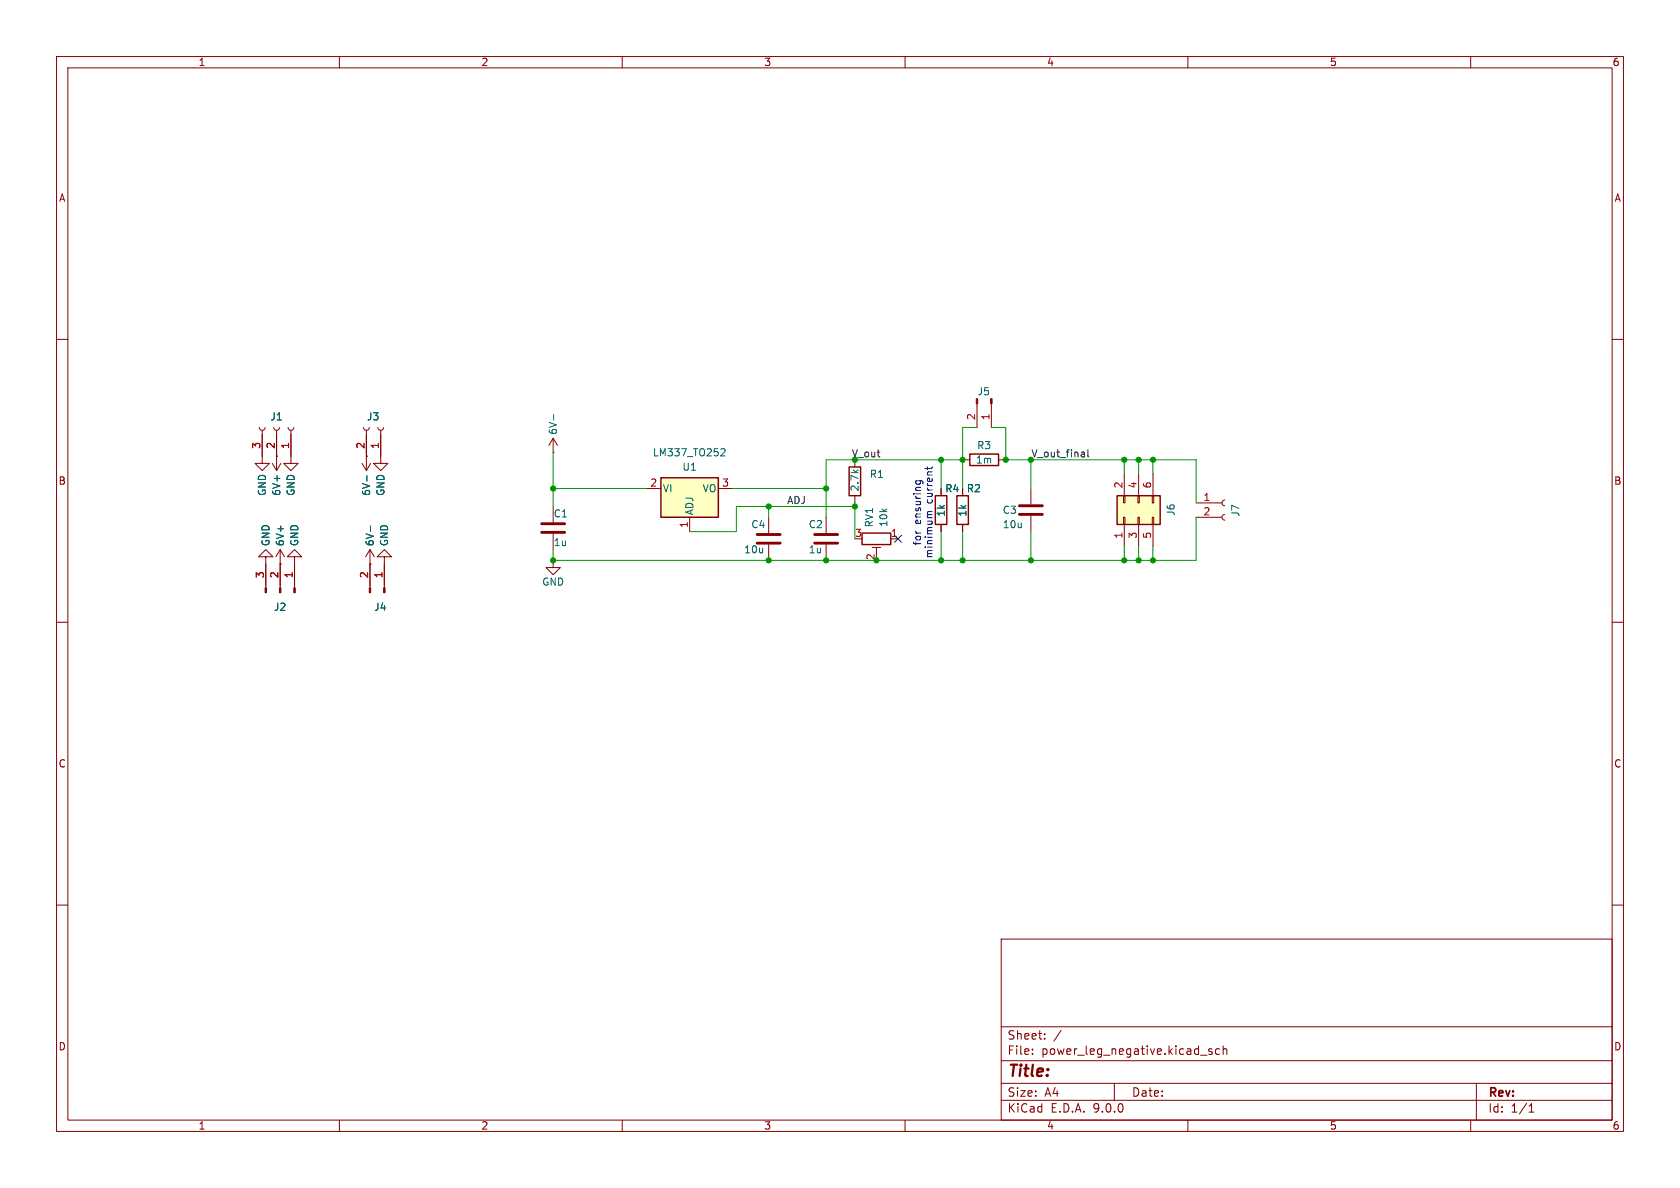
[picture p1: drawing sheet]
(kicad_sch
 (version 20231120)
 (generator "eeschema")
 (generator_version "8.0")
 (paper "A4")
 (lib_symbols
  (symbol "Connector:Conn_01x02_Pin"
   (pin_names
    (offset 1.016) hide) (exclude_from_sim no) (in_bom yes) (on_board yes)
   (property "Reference" "J" (at 0 2.54 0) (effects (font (size 1.27 1.27))))
   (property "Value" "Conn_01x02_Pin" (at 0 -5.08 0) (effects (font (size 1.27 1.27))))
   (property "Footprint" "" (at 0 0 0) (effects (font (size 1.27 1.27)) (hide yes)))
   (property "Datasheet" "~" (at 0 0 0) (effects (font (size 1.27 1.27)) (hide yes)))
   (property "Description" "Generic connector, single row, 01x02, script generated" (at 0 0 0) (effects (font (size 1.27 1.27)) (hide yes)))
   (property "ki_locked" "" (at 0 0 0) (effects (font (size 1.27 1.27))))
   (symbol "Conn_01x02_Pin_1_1"
    (polyline (pts (xy 1.27 -2.54) (xy 0.8636 -2.54)) (stroke (width 0.1524) (type default)) (fill (type none)))
    (polyline (pts (xy 1.27 0) (xy 0.8636 0)) (stroke (width 0.1524) (type default)) (fill (type none)))
    (rectangle (start 0.8636 -2.413) (end 0 -2.667) (stroke (width 0.1524) (type default)) (fill (type outline)))
    (rectangle (start 0.8636 0.127) (end 0 -0.127) (stroke (width 0.1524) (type default)) (fill (type outline)))
    (pin passive line (at 5.08 0 180) (length 3.81) (name "Pin_1" (effects (font (size 1.27 1.27)))) (number "1" (effects (font (size 1.27 1.27)))))
    (pin passive line (at 5.08 -2.54 180) (length 3.81) (name "Pin_2" (effects (font (size 1.27 1.27)))) (number "2" (effects (font (size 1.27 1.27)))))))
  (symbol "Connector:Conn_01x02_Socket"
   (pin_names
    (offset 1.016) hide) (exclude_from_sim no) (in_bom yes) (on_board yes)
   (property "Reference" "J" (at 0 2.54 0) (effects (font (size 1.27 1.27))))
   (property "Value" "Conn_01x02_Socket" (at 0 -5.08 0) (effects (font (size 1.27 1.27))))
   (property "Footprint" "" (at 0 0 0) (effects (font (size 1.27 1.27)) (hide yes)))
   (property "Datasheet" "~" (at 0 0 0) (effects (font (size 1.27 1.27)) (hide yes)))
   (property "Description" "Generic connector, single row, 01x02, script generated" (at 0 0 0) (effects (font (size 1.27 1.27)) (hide yes)))
   (property "ki_locked" "" (at 0 0 0) (effects (font (size 1.27 1.27))))
   (symbol "Conn_01x02_Socket_1_1"
    (arc (start 0 -2.032) (mid -0.5058 -2.54) (end 0 -3.048) (stroke (width 0.1524) (type default)) (fill (type none)))
    (polyline (pts (xy -1.27 -2.54) (xy -0.508 -2.54)) (stroke (width 0.1524) (type default)) (fill (type none)))
    (polyline (pts (xy -1.27 0) (xy -0.508 0)) (stroke (width 0.1524) (type default)) (fill (type none)))
    (arc (start 0 0.508) (mid -0.5058 0) (end 0 -0.508) (stroke (width 0.1524) (type default)) (fill (type none)))
    (pin passive line (at -5.08 0 0) (length 3.81) (name "Pin_1" (effects (font (size 1.27 1.27)))) (number "1" (effects (font (size 1.27 1.27)))))
    (pin passive line (at -5.08 -2.54 0) (length 3.81) (name "Pin_2" (effects (font (size 1.27 1.27)))) (number "2" (effects (font (size 1.27 1.27)))))))
  (symbol "Connector:Conn_01x03_Pin"
   (pin_names
    (offset 1.016) hide) (exclude_from_sim no) (in_bom yes) (on_board yes)
   (property "Reference" "J" (at 0 5.08 0) (effects (font (size 1.27 1.27))))
   (property "Value" "Conn_01x03_Pin" (at 0 -5.08 0) (effects (font (size 1.27 1.27))))
   (property "Footprint" "" (at 0 0 0) (effects (font (size 1.27 1.27)) (hide yes)))
   (property "Datasheet" "~" (at 0 0 0) (effects (font (size 1.27 1.27)) (hide yes)))
   (property "Description" "Generic connector, single row, 01x03, script generated" (at 0 0 0) (effects (font (size 1.27 1.27)) (hide yes)))
   (property "ki_locked" "" (at 0 0 0) (effects (font (size 1.27 1.27))))
   (symbol "Conn_01x03_Pin_1_1"
    (polyline (pts (xy 1.27 -2.54) (xy 0.8636 -2.54)) (stroke (width 0.1524) (type default)) (fill (type none)))
    (polyline (pts (xy 1.27 0) (xy 0.8636 0)) (stroke (width 0.1524) (type default)) (fill (type none)))
    (polyline (pts (xy 1.27 2.54) (xy 0.8636 2.54)) (stroke (width 0.1524) (type default)) (fill (type none)))
    (rectangle (start 0.8636 -2.413) (end 0 -2.667) (stroke (width 0.1524) (type default)) (fill (type outline)))
    (rectangle (start 0.8636 0.127) (end 0 -0.127) (stroke (width 0.1524) (type default)) (fill (type outline)))
    (rectangle (start 0.8636 2.667) (end 0 2.413) (stroke (width 0.1524) (type default)) (fill (type outline)))
    (pin passive line (at 5.08 2.54 180) (length 3.81) (name "Pin_1" (effects (font (size 1.27 1.27)))) (number "1" (effects (font (size 1.27 1.27)))))
    (pin passive line (at 5.08 0 180) (length 3.81) (name "Pin_2" (effects (font (size 1.27 1.27)))) (number "2" (effects (font (size 1.27 1.27)))))
    (pin passive line (at 5.08 -2.54 180) (length 3.81) (name "Pin_3" (effects (font (size 1.27 1.27)))) (number "3" (effects (font (size 1.27 1.27)))))))
  (symbol "Connector:Conn_01x03_Socket"
   (pin_names
    (offset 1.016) hide) (exclude_from_sim no) (in_bom yes) (on_board yes)
   (property "Reference" "J" (at 0 5.08 0) (effects (font (size 1.27 1.27))))
   (property "Value" "Conn_01x03_Socket" (at 0 -5.08 0) (effects (font (size 1.27 1.27))))
   (property "Footprint" "" (at 0 0 0) (effects (font (size 1.27 1.27)) (hide yes)))
   (property "Datasheet" "~" (at 0 0 0) (effects (font (size 1.27 1.27)) (hide yes)))
   (property "Description" "Generic connector, single row, 01x03, script generated" (at 0 0 0) (effects (font (size 1.27 1.27)) (hide yes)))
   (property "ki_locked" "" (at 0 0 0) (effects (font (size 1.27 1.27))))
   (symbol "Conn_01x03_Socket_1_1"
    (arc (start 0 -2.032) (mid -0.5058 -2.54) (end 0 -3.048) (stroke (width 0.1524) (type default)) (fill (type none)))
    (polyline (pts (xy -1.27 -2.54) (xy -0.508 -2.54)) (stroke (width 0.1524) (type default)) (fill (type none)))
    (polyline (pts (xy -1.27 0) (xy -0.508 0)) (stroke (width 0.1524) (type default)) (fill (type none)))
    (polyline (pts (xy -1.27 2.54) (xy -0.508 2.54)) (stroke (width 0.1524) (type default)) (fill (type none)))
    (arc (start 0 0.508) (mid -0.5058 0) (end 0 -0.508) (stroke (width 0.1524) (type default)) (fill (type none)))
    (arc (start 0 3.048) (mid -0.5058 2.54) (end 0 2.032) (stroke (width 0.1524) (type default)) (fill (type none)))
    (pin passive line (at -5.08 2.54 0) (length 3.81) (name "Pin_1" (effects (font (size 1.27 1.27)))) (number "1" (effects (font (size 1.27 1.27)))))
    (pin passive line (at -5.08 0 0) (length 3.81) (name "Pin_2" (effects (font (size 1.27 1.27)))) (number "2" (effects (font (size 1.27 1.27)))))
    (pin passive line (at -5.08 -2.54 0) (length 3.81) (name "Pin_3" (effects (font (size 1.27 1.27)))) (number "3" (effects (font (size 1.27 1.27)))))))
  (symbol "Connector_Generic:Conn_02x03_Odd_Even"
   (pin_names
    (offset 1.016) hide) (exclude_from_sim no) (in_bom yes) (on_board yes)
   (property "Reference" "J" (at 1.27 5.08 0) (effects (font (size 1.27 1.27))))
   (property "Value" "Conn_02x03_Odd_Even" (at 1.27 -5.08 0) (effects (font (size 1.27 1.27))))
   (property "Footprint" "" (at 0 0 0) (effects (font (size 1.27 1.27)) (hide yes)))
   (property "Datasheet" "~" (at 0 0 0) (effects (font (size 1.27 1.27)) (hide yes)))
   (property "Description" "Generic connector, double row, 02x03, odd/even pin numbering scheme (row 1 odd numbers, row 2 even numbers), script generated (kicad-library-utils/schlib/autogen/connector/)" (at 0 0 0) (effects (font (size 1.27 1.27)) (hide yes)))
   (symbol "Conn_02x03_Odd_Even_1_1"
    (rectangle (start -1.27 -2.413) (end 0 -2.667) (stroke (width 0.1524) (type default)) (fill (type none)))
    (rectangle (start -1.27 0.127) (end 0 -0.127) (stroke (width 0.1524) (type default)) (fill (type none)))
    (rectangle (start -1.27 2.667) (end 0 2.413) (stroke (width 0.1524) (type default)) (fill (type none)))
    (rectangle (start -1.27 3.81) (end 3.81 -3.81) (stroke (width 0.254) (type default)) (fill (type background)))
    (rectangle (start 3.81 -2.413) (end 2.54 -2.667) (stroke (width 0.1524) (type default)) (fill (type none)))
    (rectangle (start 3.81 0.127) (end 2.54 -0.127) (stroke (width 0.1524) (type default)) (fill (type none)))
    (rectangle (start 3.81 2.667) (end 2.54 2.413) (stroke (width 0.1524) (type default)) (fill (type none)))
    (pin passive line (at -5.08 2.54 0) (length 3.81) (name "Pin_1" (effects (font (size 1.27 1.27)))) (number "1" (effects (font (size 1.27 1.27)))))
    (pin passive line (at 7.62 2.54 180) (length 3.81) (name "Pin_2" (effects (font (size 1.27 1.27)))) (number "2" (effects (font (size 1.27 1.27)))))
    (pin passive line (at -5.08 0 0) (length 3.81) (name "Pin_3" (effects (font (size 1.27 1.27)))) (number "3" (effects (font (size 1.27 1.27)))))
    (pin passive line (at 7.62 0 180) (length 3.81) (name "Pin_4" (effects (font (size 1.27 1.27)))) (number "4" (effects (font (size 1.27 1.27)))))
    (pin passive line (at -5.08 -2.54 0) (length 3.81) (name "Pin_5" (effects (font (size 1.27 1.27)))) (number "5" (effects (font (size 1.27 1.27)))))
    (pin passive line (at 7.62 -2.54 180) (length 3.81) (name "Pin_6" (effects (font (size 1.27 1.27)))) (number "6" (effects (font (size 1.27 1.27)))))))
  (symbol "Device:C"
   (pin_numbers hide)
   (pin_names
    (offset 0.254)) (exclude_from_sim no) (in_bom yes) (on_board yes)
   (property "Reference" "C" (at 0.635 2.54 0) (effects (font (size 1.27 1.27)) (justify left)))
   (property "Value" "C" (at 0.635 -2.54 0) (effects (font (size 1.27 1.27)) (justify left)))
   (property "Footprint" "" (at 0.9652 -3.81 0) (effects (font (size 1.27 1.27)) (hide yes)))
   (property "Datasheet" "~" (at 0 0 0) (effects (font (size 1.27 1.27)) (hide yes)))
   (property "Description" "Unpolarized capacitor" (at 0 0 0) (effects (font (size 1.27 1.27)) (hide yes)))
   (symbol "C_0_1"
    (polyline (pts (xy -2.032 -0.762) (xy 2.032 -0.762)) (stroke (width 0.508) (type default)) (fill (type none)))
    (polyline (pts (xy -2.032 0.762) (xy 2.032 0.762)) (stroke (width 0.508) (type default)) (fill (type none))))
   (symbol "C_1_1"
    (pin passive line (at 0 3.81 270) (length 2.794) (name "~" (effects (font (size 1.27 1.27)))) (number "1" (effects (font (size 1.27 1.27)))))
    (pin passive line (at 0 -3.81 90) (length 2.794) (name "~" (effects (font (size 1.27 1.27)))) (number "2" (effects (font (size 1.27 1.27)))))))
  (symbol "Device:R"
   (pin_numbers hide)
   (pin_names
    (offset 0)) (exclude_from_sim no) (in_bom yes) (on_board yes)
   (property "Reference" "R" (at 2.032 0 90) (effects (font (size 1.27 1.27))))
   (property "Value" "R" (at 0 0 90) (effects (font (size 1.27 1.27))))
   (property "Footprint" "" (at -1.778 0 90) (effects (font (size 1.27 1.27)) (hide yes)))
   (property "Datasheet" "~" (at 0 0 0) (effects (font (size 1.27 1.27)) (hide yes)))
   (property "Description" "Resistor" (at 0 0 0) (effects (font (size 1.27 1.27)) (hide yes)))
   (symbol "R_0_1"
    (rectangle (start -1.016 -2.54) (end 1.016 2.54) (stroke (width 0.254) (type default)) (fill (type none))))
   (symbol "R_1_1"
    (pin passive line (at 0 3.81 270) (length 1.27) (name "~" (effects (font (size 1.27 1.27)))) (number "1" (effects (font (size 1.27 1.27)))))
    (pin passive line (at 0 -3.81 90) (length 1.27) (name "~" (effects (font (size 1.27 1.27)))) (number "2" (effects (font (size 1.27 1.27)))))))
  (symbol "Device:R_Potentiometer_Trim"
   (pin_names
    (offset 1.016) hide) (exclude_from_sim no) (in_bom yes) (on_board yes)
   (property "Reference" "RV" (at -4.445 0 90) (effects (font (size 1.27 1.27))))
   (property "Value" "R_Potentiometer_Trim" (at -2.54 0 90) (effects (font (size 1.27 1.27))))
   (property "Footprint" "" (at 0 0 0) (effects (font (size 1.27 1.27)) (hide yes)))
   (property "Datasheet" "~" (at 0 0 0) (effects (font (size 1.27 1.27)) (hide yes)))
   (property "Description" "Trim-potentiometer" (at 0 0 0) (effects (font (size 1.27 1.27)) (hide yes)))
   (symbol "R_Potentiometer_Trim_0_1"
    (polyline (pts (xy 1.524 0.762) (xy 1.524 -0.762)) (stroke (width 0) (type default)) (fill (type none)))
    (polyline (pts (xy 2.54 0) (xy 1.524 0)) (stroke (width 0) (type default)) (fill (type none)))
    (rectangle (start 1.016 2.54) (end -1.016 -2.54) (stroke (width 0.254) (type default)) (fill (type none))))
   (symbol "R_Potentiometer_Trim_1_1"
    (pin passive line (at 0 3.81 270) (length 1.27) (name "1" (effects (font (size 1.27 1.27)))) (number "1" (effects (font (size 1.27 1.27)))))
    (pin passive line (at 3.81 0 180) (length 1.27) (name "2" (effects (font (size 1.27 1.27)))) (number "2" (effects (font (size 1.27 1.27)))))
    (pin passive line (at 0 -3.81 90) (length 1.27) (name "3" (effects (font (size 1.27 1.27)))) (number "3" (effects (font (size 1.27 1.27)))))))
  (symbol "Regulator_Linear:LM337_TO252"
   (pin_names
    (offset 0.254)) (exclude_from_sim no) (in_bom yes) (on_board yes)
   (property "Reference" "U" (at -3.81 -3.175 0) (effects (font (size 1.27 1.27))))
   (property "Value" "LM337_TO252" (at 0 -3.175 0) (effects (font (size 1.27 1.27)) (justify left)))
   (property "Footprint" "Package_TO_SOT_SMD:TO-252-2" (at 0 -5.08 0) (effects (font (size 1.27 1.27)
    (italic yes)) (hide yes)))
   (property "Datasheet" "http://www.farnell.com/datasheets/1636957.pdf" (at 0 0 0) (effects (font (size 1.27 1.27)) (hide yes)))
   (property "Description" "Negative 1A 35V Adjustable Linear Regulator, TO-252(DPAK)" (at 0 0 0) (effects (font (size 1.27 1.27)) (hide yes)))
   (symbol "LM337_TO252_0_1"
    (rectangle (start -5.08 5.08) (end 5.08 -1.905) (stroke (width 0.254) (type default)) (fill (type background))))
   (symbol "LM337_TO252_1_1"
    (pin input line (at 0 7.62 270) (length 2.54) (name "ADJ" (effects (font (size 1.27 1.27)))) (number "1" (effects (font (size 1.27 1.27)))))
    (pin power_in line (at -7.62 0 0) (length 2.54) (name "VI" (effects (font (size 1.27 1.27)))) (number "2" (effects (font (size 1.27 1.27)))))
    (pin power_out line (at 7.62 0 180) (length 2.54) (name "VO" (effects (font (size 1.27 1.27)))) (number "3" (effects (font (size 1.27 1.27)))))))
  (symbol "power:GND"
   (power)
   (pin_names
    (offset 0)) (exclude_from_sim no) (in_bom yes) (on_board yes)
   (property "Reference" "#PWR" (at 0 -6.35 0) (effects (font (size 1.27 1.27)) (hide yes)))
   (property "Value" "GND" (at 0 -3.81 0) (effects (font (size 1.27 1.27))))
   (property "Footprint" "" (at 0 0 0) (effects (font (size 1.27 1.27)) (hide yes)))
   (property "Datasheet" "" (at 0 0 0) (effects (font (size 1.27 1.27)) (hide yes)))
   (property "Description" "Power symbol creates a global label with name \"GND\" , ground" (at 0 0 0) (effects (font (size 1.27 1.27)) (hide yes)))
   (symbol "GND_0_1"
    (polyline (pts (xy 0 0) (xy 0 -1.27) (xy 1.27 -1.27) (xy 0 -2.54) (xy -1.27 -1.27) (xy 0 -1.27)) (stroke (width 0) (type default)) (fill (type none))))
   (symbol "GND_1_1"
    (pin power_in line (at 0 0 270) (length 0) hide (name "GND" (effects (font (size 1.27 1.27)))) (number "1" (effects (font (size 1.27 1.27)))))))
  (symbol "power:VCC"
   (power)
   (pin_numbers hide)
   (pin_names
    (offset 0) hide) (exclude_from_sim no) (in_bom yes) (on_board yes)
   (property "Reference" "#PWR" (at 0 -3.81 0) (effects (font (size 1.27 1.27)) (hide yes)))
   (property "Value" "VCC" (at 0 3.556 0) (effects (font (size 1.27 1.27))))
   (property "Footprint" "" (at 0 0 0) (effects (font (size 1.27 1.27)) (hide yes)))
   (property "Datasheet" "" (at 0 0 0) (effects (font (size 1.27 1.27)) (hide yes)))
   (property "Description" "Power symbol creates a global label with name \"VCC\"" (at 0 0 0) (effects (font (size 1.27 1.27)) (hide yes)))
   (symbol "VCC_0_1"
    (polyline (pts (xy -0.762 1.27) (xy 0 2.54)) (stroke (width 0) (type default)) (fill (type none)))
    (polyline (pts (xy 0 0) (xy 0 2.54)) (stroke (width 0) (type default)) (fill (type none)))
    (polyline (pts (xy 0 2.54) (xy 0.762 1.27)) (stroke (width 0) (type default)) (fill (type none))))
   (symbol "VCC_1_1"
    (pin power_in line (at 0 0 90) (length 0) (name "~" (effects (font (size 1.27 1.27)))) (number "1" (effects (font (size 1.27 1.27))))))))
 (junction
  (at 201.295 99.06)
  (diameter 0)
  (color 0 0 0 0))
 (junction
  (at 170.18 99.06)
  (diameter 0)
  (color 0 0 0 0))
 (junction
  (at 182.245 99.06)
  (diameter 0)
  (color 0 0 0 0))
 (junction
  (at 198.755 99.06)
  (diameter 0)
  (color 0 0 0 0))
 (junction
  (at 146.05 86.36)
  (diameter 0)
  (color 0 0 0 0))
 (junction
  (at 203.835 81.28)
  (diameter 0)
  (color 0 0 0 0))
 (junction
  (at 201.295 81.28)
  (diameter 0)
  (color 0 0 0 0))
 (junction
  (at 97.79 99.06)
  (diameter 0)
  (color 0 0 0 0))
 (junction
  (at 97.79 86.36)
  (diameter 0)
  (color 0 0 0 0))
 (junction
  (at 146.05 99.06)
  (diameter 0)
  (color 0 0 0 0))
 (junction
  (at 154.94 99.06)
  (diameter 0)
  (color 0 0 0 0))
 (junction
  (at 198.755 81.28)
  (diameter 0)
  (color 0 0 0 0))
 (junction
  (at 166.37 99.06)
  (diameter 0)
  (color 0 0 0 0))
 (junction
  (at 177.8 81.28)
  (diameter 0)
  (color 0 0 0 0))
 (junction
  (at 170.18 81.28)
  (diameter 0)
  (color 0 0 0 0))
 (junction
  (at 135.89 99.06)
  (diameter 0)
  (color 0 0 0 0))
 (junction
  (at 151.13 89.535)
  (diameter 0)
  (color 0 0 0 0))
 (junction
  (at 135.89 89.535)
  (diameter 0)
  (color 0 0 0 0))
 (junction
  (at 166.37 81.28)
  (diameter 0)
  (color 0 0 0 0))
 (junction
  (at 203.835 99.06)
  (diameter 0)
  (color 0 0 0 0))
 (junction
  (at 182.245 81.28)
  (diameter 0)
  (color 0 0 0 0))
 (junction
  (at 151.13 81.28)
  (diameter 0)
  (color 0 0 0 0))
 (no_connect
  (at 158.75 95.25))
 (wire
  (pts (xy 146.05 81.28) (xy 151.13 81.28))
  (stroke (width 0) (type default)))
 (wire
  (pts (xy 198.755 96.52) (xy 198.755 99.06))
  (stroke (width 0) (type default)))
 (wire
  (pts (xy 151.13 89.535) (xy 151.13 95.25))
  (stroke (width 0) (type default)))
 (wire
  (pts (xy 182.245 81.28) (xy 198.755 81.28))
  (stroke (width 0) (type default)))
 (wire
  (pts (xy 182.245 93.98) (xy 182.245 99.06))
  (stroke (width 0) (type default)))
 (wire
  (pts (xy 166.37 99.06) (xy 170.18 99.06))
  (stroke (width 0) (type default)))
 (wire
  (pts (xy 121.92 93.98) (xy 130.175 93.98))
  (stroke (width 0) (type default)))
 (wire
  (pts (xy 130.175 89.535) (xy 135.89 89.535))
  (stroke (width 0) (type default)))
 (wire
  (pts (xy 211.455 91.44) (xy 211.455 99.06))
  (stroke (width 0) (type default)))
 (wire
  (pts (xy 201.295 99.06) (xy 203.835 99.06))
  (stroke (width 0) (type default)))
 (wire
  (pts (xy 151.13 88.9) (xy 151.13 89.535))
  (stroke (width 0) (type default)))
 (wire
  (pts (xy 177.8 81.28) (xy 182.245 81.28))
  (stroke (width 0) (type default)))
 (wire
  (pts (xy 151.13 81.28) (xy 166.37 81.28))
  (stroke (width 0) (type default)))
 (wire
  (pts (xy 166.37 93.98) (xy 166.37 99.06))
  (stroke (width 0) (type default)))
 (wire
  (pts (xy 203.835 81.28) (xy 203.835 83.82))
  (stroke (width 0) (type default)))
 (wire
  (pts (xy 97.79 86.36) (xy 114.3 86.36))
  (stroke (width 0) (type default)))
 (wire
  (pts (xy 97.79 86.36) (xy 97.79 89.535))
  (stroke (width 0) (type default)))
 (wire
  (pts (xy 170.18 81.28) (xy 170.18 86.36))
  (stroke (width 0) (type default)))
 (wire
  (pts (xy 201.295 96.52) (xy 201.295 99.06))
  (stroke (width 0) (type default)))
 (wire
  (pts (xy 129.54 86.36) (xy 146.05 86.36))
  (stroke (width 0) (type default)))
 (wire
  (pts (xy 177.8 75.565) (xy 177.8 81.28))
  (stroke (width 0) (type default)))
 (wire
  (pts (xy 201.295 81.28) (xy 201.295 83.82))
  (stroke (width 0) (type default)))
 (wire
  (pts (xy 211.455 88.9) (xy 211.455 81.28))
  (stroke (width 0) (type default)))
 (wire
  (pts (xy 198.755 81.28) (xy 198.755 83.82))
  (stroke (width 0) (type default)))
 (wire
  (pts (xy 203.835 99.06) (xy 211.455 99.06))
  (stroke (width 0) (type default)))
 (wire
  (pts (xy 198.755 99.06) (xy 201.295 99.06))
  (stroke (width 0) (type default)))
 (wire
  (pts (xy 172.72 75.565) (xy 170.18 75.565))
  (stroke (width 0) (type default)))
 (wire
  (pts (xy 170.18 75.565) (xy 170.18 81.28))
  (stroke (width 0) (type default)))
 (wire
  (pts (xy 182.245 99.06) (xy 198.755 99.06))
  (stroke (width 0) (type default)))
 (wire
  (pts (xy 198.755 81.28) (xy 201.295 81.28))
  (stroke (width 0) (type default)))
 (wire
  (pts (xy 97.79 99.06) (xy 135.89 99.06))
  (stroke (width 0) (type default)))
 (wire
  (pts (xy 135.89 89.535) (xy 135.89 91.44))
  (stroke (width 0) (type default)))
 (wire
  (pts (xy 97.79 80.01) (xy 97.79 86.36))
  (stroke (width 0) (type default)))
 (wire
  (pts (xy 203.835 81.28) (xy 211.455 81.28))
  (stroke (width 0) (type default)))
 (wire
  (pts (xy 146.05 91.44) (xy 146.05 86.36))
  (stroke (width 0) (type default)))
 (wire
  (pts (xy 130.175 93.98) (xy 130.175 89.535))
  (stroke (width 0) (type default)))
 (wire
  (pts (xy 154.94 99.06) (xy 166.37 99.06))
  (stroke (width 0) (type default)))
 (wire
  (pts (xy 201.295 81.28) (xy 203.835 81.28))
  (stroke (width 0) (type default)))
 (wire
  (pts (xy 170.18 93.98) (xy 170.18 99.06))
  (stroke (width 0) (type default)))
 (wire
  (pts (xy 97.79 97.155) (xy 97.79 99.06))
  (stroke (width 0) (type default)))
 (wire
  (pts (xy 135.89 89.535) (xy 151.13 89.535))
  (stroke (width 0) (type default)))
 (wire
  (pts (xy 182.245 81.28) (xy 182.245 86.36))
  (stroke (width 0) (type default)))
 (wire
  (pts (xy 175.26 75.565) (xy 177.8 75.565))
  (stroke (width 0) (type default)))
 (wire
  (pts (xy 146.05 81.28) (xy 146.05 86.36))
  (stroke (width 0) (type default)))
 (wire
  (pts (xy 203.835 96.52) (xy 203.835 99.06))
  (stroke (width 0) (type default)))
 (wire
  (pts (xy 170.18 99.06) (xy 182.245 99.06))
  (stroke (width 0) (type default)))
 (wire
  (pts (xy 135.89 99.06) (xy 146.05 99.06))
  (stroke (width 0) (type default)))
 (wire
  (pts (xy 166.37 81.28) (xy 166.37 86.36))
  (stroke (width 0) (type default)))
 (wire
  (pts (xy 166.37 81.28) (xy 170.18 81.28))
  (stroke (width 0) (type default)))
 (wire
  (pts (xy 146.05 99.06) (xy 154.94 99.06))
  (stroke (width 0) (type default)))
 (text "for ensuring\nminimum current"
  (exclude_from_sim no)
  (at 163.195 90.805 90)
  (effects (font (size 1.27 1.27))))
 (label "V_out"
  (at 150.495 81.28 0)
  (fields_autoplaced yes)
  (effects (font (size 1.27 1.27)) (justify left bottom)))
 (label "V_out_final"
  (at 182.245 81.28 0)
  (fields_autoplaced yes)
  (effects (font (size 1.27 1.27)) (justify left bottom)))
 (label "ADJ"
  (at 139.065 89.535 0)
  (fields_autoplaced yes)
  (effects (font (size 1.27 1.27)) (justify left bottom)))
 (symbol
  (lib_id "Connector:Conn_01x02_Pin")
  (at 67.945 104.775 270)
  (mirror x)
  (unit 1)
  (exclude_from_sim no)
  (in_bom yes)
  (on_board yes)
  (dnp no)
  (property "Reference" "J4" (at 66.04 107.315 90) (effects (font (size 1.27 1.27)) (justify left)))
  (property "Value" "Conn_01x02_Pin" (at 69.215 102.8701 90) (effects (font (size 1.27 1.27)) (justify left) (hide yes)))
  (property "Footprint" "Connector_PinHeader_2.54mm:PinHeader_1x02_P2.54mm_Horizontal" (at 67.945 104.775 0) (effects (font (size 1.27 1.27)) (hide yes)))
  (property "Datasheet" "~" (at 67.945 104.775 0) (effects (font (size 1.27 1.27)) (hide yes)))
  (property "Description" "Generic connector, single row, 01x02, script generated" (at 67.945 104.775 0) (effects (font (size 1.27 1.27)) (hide yes)))
  (pin "2")
  (pin "1"))
 (symbol
  (lib_id "power:VCC")
  (at 48.895 80.645 180)
  (unit 1)
  (exclude_from_sim no)
  (in_bom yes)
  (on_board yes)
  (dnp no)
  (property "Reference" "#PWR03" (at 48.895 76.835 0) (effects (font (size 1.27 1.27)) (hide yes)))
  (property "Value" "6V+" (at 48.895 85.725 90) (effects (font (size 1.27 1.27))))
  (property "Footprint" "" (at 48.895 80.645 0) (effects (font (size 1.27 1.27)) (hide yes)))
  (property "Datasheet" "" (at 48.895 80.645 0) (effects (font (size 1.27 1.27)) (hide yes)))
  (property "Description" "Power symbol creates a global label with name \"VCC\"" (at 48.895 80.645 0) (effects (font (size 1.27 1.27)) (hide yes)))
  (pin "1"))
 (symbol
  (lib_id "Connector:Conn_01x03_Socket")
  (at 48.895 75.565 270)
  (mirror x)
  (unit 1)
  (exclude_from_sim no)
  (in_bom yes)
  (on_board yes)
  (dnp no)
  (fields_autoplaced yes)
  (property "Reference" "J1" (at 48.895 73.66 90) (effects (font (size 1.27 1.27))))
  (property "Value" "Conn_01x03_Socket" (at 48.895 71.12 90) (effects (font (size 1.27 1.27)) (hide yes)))
  (property "Footprint" "Connector_PinSocket_2.54mm:PinSocket_1x03_P2.54mm_Horizontal" (at 48.895 75.565 0) (effects (font (size 1.27 1.27)) (hide yes)))
  (property "Datasheet" "~" (at 48.895 75.565 0) (effects (font (size 1.27 1.27)) (hide yes)))
  (property "Description" "Generic connector, single row, 01x03, script generated" (at 48.895 75.565 0) (effects (font (size 1.27 1.27)) (hide yes)))
  (pin "2")
  (pin "3")
  (pin "1"))
 (symbol
  (lib_id "power:GND")
  (at 52.07 99.695 0)
  (mirror x)
  (unit 1)
  (exclude_from_sim no)
  (in_bom yes)
  (on_board yes)
  (dnp no)
  (property "Reference" "#PWR06" (at 52.07 93.345 0) (effects (font (size 1.27 1.27)) (hide yes)))
  (property "Value" "GND" (at 52.07 94.615 90) (effects (font (size 1.27 1.27))))
  (property "Footprint" "" (at 52.07 99.695 0) (effects (font (size 1.27 1.27)) (hide yes)))
  (property "Datasheet" "" (at 52.07 99.695 0) (effects (font (size 1.27 1.27)) (hide yes)))
  (property "Description" "" (at 52.07 99.695 0) (effects (font (size 1.27 1.27)) (hide yes)))
  (pin "1"))
 (symbol
  (lib_id "Device:C")
  (at 97.79 93.345 0)
  (unit 1)
  (exclude_from_sim no)
  (in_bom yes)
  (on_board yes)
  (dnp no)
  (property "Reference" "C1" (at 97.79 90.805 0) (effects (font (size 1.27 1.27)) (justify left)))
  (property "Value" "1u" (at 97.79 95.885 0) (effects (font (size 1.27 1.27)) (justify left)))
  (property "Footprint" "Capacitor_SMD:C_0603_1608Metric" (at 98.7552 97.155 0) (effects (font (size 1.27 1.27)) (hide yes)))
  (property "Datasheet" "~" (at 97.79 93.345 0) (effects (font (size 1.27 1.27)) (hide yes)))
  (property "Description" "" (at 97.79 93.345 0) (effects (font (size 1.27 1.27)) (hide yes)))
  (pin "1")
  (pin "2"))
 (symbol
  (lib_id "Device:R")
  (at 151.13 85.09 0)
  (unit 1)
  (exclude_from_sim no)
  (in_bom yes)
  (on_board yes)
  (dnp no)
  (property "Reference" "R1" (at 153.67 83.8199 0) (effects (font (size 1.27 1.27)) (justify left)))
  (property "Value" "2.7k" (at 151.13 86.995 90) (effects (font (size 1.27 1.27)) (justify left)))
  (property "Footprint" "Resistor_SMD:R_0603_1608Metric" (at 149.352 85.09 90) (effects (font (size 1.27 1.27)) (hide yes)))
  (property "Datasheet" "~" (at 151.13 85.09 0) (effects (font (size 1.27 1.27)) (hide yes)))
  (property "Description" "Resistor" (at 151.13 85.09 0) (effects (font (size 1.27 1.27)) (hide yes)))
  (pin "1")
  (pin "2"))
 (symbol
  (lib_id "power:GND")
  (at 67.945 99.695 0)
  (mirror x)
  (unit 1)
  (exclude_from_sim no)
  (in_bom yes)
  (on_board yes)
  (dnp no)
  (property "Reference" "#PWR010" (at 67.945 93.345 0) (effects (font (size 1.27 1.27)) (hide yes)))
  (property "Value" "GND" (at 67.945 94.615 90) (effects (font (size 1.27 1.27))))
  (property "Footprint" "" (at 67.945 99.695 0) (effects (font (size 1.27 1.27)) (hide yes)))
  (property "Datasheet" "" (at 67.945 99.695 0) (effects (font (size 1.27 1.27)) (hide yes)))
  (property "Description" "" (at 67.945 99.695 0) (effects (font (size 1.27 1.27)) (hide yes)))
  (pin "1"))
 (symbol
  (lib_id "Connector:Conn_01x02_Socket")
  (at 216.535 88.9 0)
  (unit 1)
  (exclude_from_sim no)
  (in_bom yes)
  (on_board yes)
  (dnp no)
  (property "Reference" "J7" (at 218.44 91.44 90) (effects (font (size 1.27 1.27)) (justify left)))
  (property "Value" "Conn_01x02_Socket" (at 217.1699 86.995 90) (effects (font (size 1.27 1.27)) (justify left) (hide yes)))
  (property "Footprint" "Connector_PinSocket_2.54mm:PinSocket_1x02_P2.54mm_Horizontal" (at 216.535 88.9 0) (effects (font (size 1.27 1.27)) (hide yes)))
  (property "Datasheet" "~" (at 216.535 88.9 0) (effects (font (size 1.27 1.27)) (hide yes)))
  (property "Description" "Generic connector, single row, 01x02, script generated" (at 216.535 88.9 0) (effects (font (size 1.27 1.27)) (hide yes)))
  (pin "1")
  (pin "2"))
 (symbol
  (lib_id "Device:C")
  (at 135.89 95.25 0)
  (mirror y)
  (unit 1)
  (exclude_from_sim no)
  (in_bom yes)
  (on_board yes)
  (dnp no)
  (property "Reference" "C4" (at 132.715 92.71 0) (effects (font (size 1.27 1.27)) (justify right)))
  (property "Value" "10u" (at 131.445 97.155 0) (effects (font (size 1.27 1.27)) (justify right)))
  (property "Footprint" "Capacitor_SMD:C_0603_1608Metric" (at 134.9248 99.06 0) (effects (font (size 1.27 1.27)) (hide yes)))
  (property "Datasheet" "~" (at 135.89 95.25 0) (effects (font (size 1.27 1.27)) (hide yes)))
  (property "Description" "" (at 135.89 95.25 0) (effects (font (size 1.27 1.27)) (hide yes)))
  (pin "1")
  (pin "2"))
 (symbol
  (lib_id "Device:R")
  (at 166.37 90.17 0)
  (unit 1)
  (exclude_from_sim no)
  (in_bom yes)
  (on_board yes)
  (dnp no)
  (property "Reference" "R4" (at 167.005 86.36 0) (effects (font (size 1.27 1.27)) (justify left)))
  (property "Value" "1k" (at 166.37 91.44 90) (effects (font (size 1.27 1.27)) (justify left)))
  (property "Footprint" "Resistor_SMD:R_0603_1608Metric" (at 164.592 90.17 90) (effects (font (size 1.27 1.27)) (hide yes)))
  (property "Datasheet" "~" (at 166.37 90.17 0) (effects (font (size 1.27 1.27)) (hide yes)))
  (property "Description" "Resistor" (at 166.37 90.17 0) (effects (font (size 1.27 1.27)) (hide yes)))
  (pin "1")
  (pin "2"))
 (symbol
  (lib_id "power:GND")
  (at 67.31 80.645 0)
  (unit 1)
  (exclude_from_sim no)
  (in_bom yes)
  (on_board yes)
  (dnp no)
  (property "Reference" "#PWR09" (at 67.31 86.995 0) (effects (font (size 1.27 1.27)) (hide yes)))
  (property "Value" "GND" (at 67.31 85.725 90) (effects (font (size 1.27 1.27))))
  (property "Footprint" "" (at 67.31 80.645 0) (effects (font (size 1.27 1.27)) (hide yes)))
  (property "Datasheet" "" (at 67.31 80.645 0) (effects (font (size 1.27 1.27)) (hide yes)))
  (property "Description" "" (at 67.31 80.645 0) (effects (font (size 1.27 1.27)) (hide yes)))
  (pin "1"))
 (symbol
  (lib_id "Connector_Generic:Conn_02x03_Odd_Even")
  (at 201.295 91.44 90)
  (unit 1)
  (exclude_from_sim no)
  (in_bom yes)
  (on_board yes)
  (dnp no)
  (property "Reference" "J6" (at 207.01 88.9 0) (effects (font (size 1.27 1.27)) (justify right)))
  (property "Value" "Conn_02x03_Odd_Even" (at 207.01 91.4399 90) (effects (font (size 1.27 1.27)) (justify right) (hide yes)))
  (property "Footprint" "Connector_PinHeader_2.54mm:PinHeader_2x03_P2.54mm_Vertical" (at 201.295 91.44 0) (effects (font (size 1.27 1.27)) (hide yes)))
  (property "Datasheet" "~" (at 201.295 91.44 0) (effects (font (size 1.27 1.27)) (hide yes)))
  (property "Description" "Generic connector, double row, 02x03, odd/even pin numbering scheme (row 1 odd numbers, row 2 even numbers), script generated (kicad-library-utils/schlib/autogen/connector/)" (at 201.295 91.44 0) (effects (font (size 1.27 1.27)) (hide yes)))
  (pin "5")
  (pin "1")
  (pin "4")
  (pin "3")
  (pin "6")
  (pin "2"))
 (symbol
  (lib_id "power:GND")
  (at 97.79 99.06 0)
  (unit 1)
  (exclude_from_sim no)
  (in_bom yes)
  (on_board yes)
  (dnp no)
  (property "Reference" "#PWR012" (at 97.79 105.41 0) (effects (font (size 1.27 1.27)) (hide yes)))
  (property "Value" "GND" (at 97.79 102.87 0) (effects (font (size 1.27 1.27))))
  (property "Footprint" "" (at 97.79 99.06 0) (effects (font (size 1.27 1.27)) (hide yes)))
  (property "Datasheet" "" (at 97.79 99.06 0) (effects (font (size 1.27 1.27)) (hide yes)))
  (property "Description" "" (at 97.79 99.06 0) (effects (font (size 1.27 1.27)) (hide yes)))
  (pin "1"))
 (symbol
  (lib_id "Regulator_Linear:LM337_TO252")
  (at 121.92 86.36 0)
  (mirror x)
  (unit 1)
  (exclude_from_sim no)
  (in_bom yes)
  (on_board yes)
  (dnp no)
  (property "Reference" "U1" (at 121.92 82.55 0) (effects (font (size 1.27 1.27))))
  (property "Value" "LM337_TO252" (at 121.92 80.01 0) (effects (font (size 1.27 1.27))))
  (property "Footprint" "Package_TO_SOT_SMD:TO-252-2" (at 121.92 81.28 0) (effects (font (size 1.27 1.27)
    (italic yes)) (hide yes)))
  (property "Datasheet" "http://www.farnell.com/datasheets/1636957.pdf" (at 121.92 86.36 0) (effects (font (size 1.27 1.27)) (hide yes)))
  (property "Description" "" (at 121.92 86.36 0) (effects (font (size 1.27 1.27)) (hide yes)))
  (pin "1")
  (pin "2")
  (pin "3"))
 (symbol
  (lib_id "power:GND")
  (at 46.99 99.695 0)
  (mirror x)
  (unit 1)
  (exclude_from_sim no)
  (in_bom yes)
  (on_board yes)
  (dnp no)
  (property "Reference" "#PWR02" (at 46.99 93.345 0) (effects (font (size 1.27 1.27)) (hide yes)))
  (property "Value" "GND" (at 46.99 94.615 90) (effects (font (size 1.27 1.27))))
  (property "Footprint" "" (at 46.99 99.695 0) (effects (font (size 1.27 1.27)) (hide yes)))
  (property "Datasheet" "" (at 46.99 99.695 0) (effects (font (size 1.27 1.27)) (hide yes)))
  (property "Description" "" (at 46.99 99.695 0) (effects (font (size 1.27 1.27)) (hide yes)))
  (pin "1"))
 (symbol
  (lib_id "power:GND")
  (at 51.435 80.645 0)
  (unit 1)
  (exclude_from_sim no)
  (in_bom yes)
  (on_board yes)
  (dnp no)
  (property "Reference" "#PWR05" (at 51.435 86.995 0) (effects (font (size 1.27 1.27)) (hide yes)))
  (property "Value" "GND" (at 51.435 85.725 90) (effects (font (size 1.27 1.27))))
  (property "Footprint" "" (at 51.435 80.645 0) (effects (font (size 1.27 1.27)) (hide yes)))
  (property "Datasheet" "" (at 51.435 80.645 0) (effects (font (size 1.27 1.27)) (hide yes)))
  (property "Description" "" (at 51.435 80.645 0) (effects (font (size 1.27 1.27)) (hide yes)))
  (pin "1"))
 (symbol
  (lib_id "power:VCC")
  (at 97.79 80.01 0)
  (mirror y)
  (unit 1)
  (exclude_from_sim no)
  (in_bom yes)
  (on_board yes)
  (dnp no)
  (property "Reference" "#PWR011" (at 97.79 83.82 0) (effects (font (size 1.27 1.27)) (hide yes)))
  (property "Value" "6V-" (at 97.79 74.93 90) (effects (font (size 1.27 1.27))))
  (property "Footprint" "" (at 97.79 80.01 0) (effects (font (size 1.27 1.27)) (hide yes)))
  (property "Datasheet" "" (at 97.79 80.01 0) (effects (font (size 1.27 1.27)) (hide yes)))
  (property "Description" "Power symbol creates a global label with name \"VCC\"" (at 97.79 80.01 0) (effects (font (size 1.27 1.27)) (hide yes)))
  (pin "1"))
 (symbol
  (lib_id "Device:C")
  (at 182.245 90.17 0)
  (mirror y)
  (unit 1)
  (exclude_from_sim no)
  (in_bom yes)
  (on_board yes)
  (dnp no)
  (property "Reference" "C3" (at 177.165 90.17 0) (effects (font (size 1.27 1.27)) (justify right)))
  (property "Value" "10u" (at 177.165 92.71 0) (effects (font (size 1.27 1.27)) (justify right)))
  (property "Footprint" "Capacitor_SMD:C_0603_1608Metric" (at 181.2798 93.98 0) (effects (font (size 1.27 1.27)) (hide yes)))
  (property "Datasheet" "~" (at 182.245 90.17 0) (effects (font (size 1.27 1.27)) (hide yes)))
  (property "Description" "" (at 182.245 90.17 0) (effects (font (size 1.27 1.27)) (hide yes)))
  (pin "1")
  (pin "2"))
 (symbol
  (lib_id "power:VCC")
  (at 64.77 80.645 180)
  (unit 1)
  (exclude_from_sim no)
  (in_bom yes)
  (on_board yes)
  (dnp no)
  (property "Reference" "#PWR07" (at 64.77 76.835 0) (effects (font (size 1.27 1.27)) (hide yes)))
  (property "Value" "6V-" (at 64.77 85.725 90) (effects (font (size 1.27 1.27))))
  (property "Footprint" "" (at 64.77 80.645 0) (effects (font (size 1.27 1.27)) (hide yes)))
  (property "Datasheet" "" (at 64.77 80.645 0) (effects (font (size 1.27 1.27)) (hide yes)))
  (property "Description" "Power symbol creates a global label with name \"VCC\"" (at 64.77 80.645 0) (effects (font (size 1.27 1.27)) (hide yes)))
  (pin "1"))
 (symbol
  (lib_id "Connector:Conn_01x02_Socket")
  (at 67.31 75.565 270)
  (mirror x)
  (unit 1)
  (exclude_from_sim no)
  (in_bom yes)
  (on_board yes)
  (dnp no)
  (property "Reference" "J3" (at 64.77 73.66 90) (effects (font (size 1.27 1.27)) (justify left)))
  (property "Value" "Conn_01x02_Socket" (at 69.215 74.9301 90) (effects (font (size 1.27 1.27)) (justify left) (hide yes)))
  (property "Footprint" "Connector_PinSocket_2.54mm:PinSocket_1x02_P2.54mm_Horizontal" (at 67.31 75.565 0) (effects (font (size 1.27 1.27)) (hide yes)))
  (property "Datasheet" "~" (at 67.31 75.565 0) (effects (font (size 1.27 1.27)) (hide yes)))
  (property "Description" "Generic connector, single row, 01x02, script generated" (at 67.31 75.565 0) (effects (font (size 1.27 1.27)) (hide yes)))
  (pin "1")
  (pin "2"))
 (symbol
  (lib_id "power:VCC")
  (at 49.53 99.695 0)
  (mirror y)
  (unit 1)
  (exclude_from_sim no)
  (in_bom yes)
  (on_board yes)
  (dnp no)
  (property "Reference" "#PWR04" (at 49.53 103.505 0) (effects (font (size 1.27 1.27)) (hide yes)))
  (property "Value" "6V+" (at 49.53 94.615 90) (effects (font (size 1.27 1.27))))
  (property "Footprint" "" (at 49.53 99.695 0) (effects (font (size 1.27 1.27)) (hide yes)))
  (property "Datasheet" "" (at 49.53 99.695 0) (effects (font (size 1.27 1.27)) (hide yes)))
  (property "Description" "Power symbol creates a global label with name \"VCC\"" (at 49.53 99.695 0) (effects (font (size 1.27 1.27)) (hide yes)))
  (pin "1"))
 (symbol
  (lib_id "Device:R")
  (at 170.18 90.17 0)
  (unit 1)
  (exclude_from_sim no)
  (in_bom yes)
  (on_board yes)
  (dnp no)
  (property "Reference" "R2" (at 170.815 86.36 0) (effects (font (size 1.27 1.27)) (justify left)))
  (property "Value" "1k" (at 170.18 91.44 90) (effects (font (size 1.27 1.27)) (justify left)))
  (property "Footprint" "Resistor_SMD:R_0603_1608Metric" (at 168.402 90.17 90) (effects (font (size 1.27 1.27)) (hide yes)))
  (property "Datasheet" "~" (at 170.18 90.17 0) (effects (font (size 1.27 1.27)) (hide yes)))
  (property "Description" "Resistor" (at 170.18 90.17 0) (effects (font (size 1.27 1.27)) (hide yes)))
  (pin "1")
  (pin "2"))
 (symbol
  (lib_id "power:VCC")
  (at 65.405 99.695 0)
  (mirror y)
  (unit 1)
  (exclude_from_sim no)
  (in_bom yes)
  (on_board yes)
  (dnp no)
  (property "Reference" "#PWR08" (at 65.405 103.505 0) (effects (font (size 1.27 1.27)) (hide yes)))
  (property "Value" "6V-" (at 65.405 94.615 90) (effects (font (size 1.27 1.27))))
  (property "Footprint" "" (at 65.405 99.695 0) (effects (font (size 1.27 1.27)) (hide yes)))
  (property "Datasheet" "" (at 65.405 99.695 0) (effects (font (size 1.27 1.27)) (hide yes)))
  (property "Description" "Power symbol creates a global label with name \"VCC\"" (at 65.405 99.695 0) (effects (font (size 1.27 1.27)) (hide yes)))
  (pin "1"))
 (symbol
  (lib_id "Device:C")
  (at 146.05 95.25 0)
  (mirror y)
  (unit 1)
  (exclude_from_sim no)
  (in_bom yes)
  (on_board yes)
  (dnp no)
  (property "Reference" "C2" (at 142.875 92.71 0) (effects (font (size 1.27 1.27)) (justify right)))
  (property "Value" "1u" (at 142.875 97.155 0) (effects (font (size 1.27 1.27)) (justify right)))
  (property "Footprint" "Capacitor_SMD:C_0603_1608Metric" (at 145.0848 99.06 0) (effects (font (size 1.27 1.27)) (hide yes)))
  (property "Datasheet" "~" (at 146.05 95.25 0) (effects (font (size 1.27 1.27)) (hide yes)))
  (property "Description" "" (at 146.05 95.25 0) (effects (font (size 1.27 1.27)) (hide yes)))
  (pin "1")
  (pin "2"))
 (symbol
  (lib_id "Device:R_Potentiometer_Trim")
  (at 154.94 95.25 270)
  (unit 1)
  (exclude_from_sim no)
  (in_bom yes)
  (on_board yes)
  (dnp no)
  (property "Reference" "RV1" (at 153.67 91.44 0) (effects (font (size 1.27 1.27))))
  (property "Value" "10k" (at 156.21 91.44 0) (effects (font (size 1.27 1.27))))
  (property "Footprint" "Potentiometer_THT:Potentiometer_Bourns_3296W_Vertical" (at 154.94 95.25 0) (effects (font (size 1.27 1.27)) (hide yes)))
  (property "Datasheet" "~" (at 154.94 95.25 0) (effects (font (size 1.27 1.27)) (hide yes)))
  (property "Description" "" (at 154.94 95.25 0) (effects (font (size 1.27 1.27)) (hide yes)))
  (property "MPN" "C118963" (at 154.94 95.25 0) (effects (font (size 1.27 1.27)) (hide yes)))
  (pin "1")
  (pin "2")
  (pin "3"))
 (symbol
  (lib_id "Connector:Conn_01x03_Pin")
  (at 49.53 104.775 270)
  (mirror x)
  (unit 1)
  (exclude_from_sim no)
  (in_bom yes)
  (on_board yes)
  (dnp no)
  (property "Reference" "J2" (at 49.53 107.315 90) (effects (font (size 1.27 1.27))))
  (property "Value" "Conn_01x03_Pin" (at 49.53 107.315 90) (effects (font (size 1.27 1.27)) (hide yes)))
  (property "Footprint" "Connector_PinHeader_2.54mm:PinHeader_1x03_P2.54mm_Horizontal" (at 49.53 104.775 0) (effects (font (size 1.27 1.27)) (hide yes)))
  (property "Datasheet" "~" (at 49.53 104.775 0) (effects (font (size 1.27 1.27)) (hide yes)))
  (property "Description" "Generic connector, single row, 01x03, script generated" (at 49.53 104.775 0) (effects (font (size 1.27 1.27)) (hide yes)))
  (pin "2")
  (pin "1")
  (pin "3"))
 (symbol
  (lib_id "power:GND")
  (at 46.355 80.645 0)
  (unit 1)
  (exclude_from_sim no)
  (in_bom yes)
  (on_board yes)
  (dnp no)
  (property "Reference" "#PWR01" (at 46.355 86.995 0) (effects (font (size 1.27 1.27)) (hide yes)))
  (property "Value" "GND" (at 46.355 85.725 90) (effects (font (size 1.27 1.27))))
  (property "Footprint" "" (at 46.355 80.645 0) (effects (font (size 1.27 1.27)) (hide yes)))
  (property "Datasheet" "" (at 46.355 80.645 0) (effects (font (size 1.27 1.27)) (hide yes)))
  (property "Description" "" (at 46.355 80.645 0) (effects (font (size 1.27 1.27)) (hide yes)))
  (pin "1"))
 (symbol
  (lib_id "Device:R")
  (at 173.99 81.28 90)
  (unit 1)
  (exclude_from_sim no)
  (in_bom yes)
  (on_board yes)
  (dnp no)
  (property "Reference" "R3" (at 173.99 78.74 90) (effects (font (size 1.27 1.27))))
  (property "Value" "1m" (at 173.99 81.28 90) (effects (font (size 1.27 1.27))))
  (property "Footprint" "Resistor_SMD:R_1206_3216Metric" (at 173.99 83.058 90) (effects (font (size 1.27 1.27)) (hide yes)))
  (property "Datasheet" "~" (at 173.99 81.28 0) (effects (font (size 1.27 1.27)) (hide yes)))
  (property "Description" "" (at 173.99 81.28 0) (effects (font (size 1.27 1.27)) (hide yes)))
  (pin "1")
  (pin "2"))
 (symbol
  (lib_id "Connector:Conn_01x02_Pin")
  (at 175.26 70.485 270)
  (unit 1)
  (exclude_from_sim no)
  (in_bom yes)
  (on_board yes)
  (dnp no)
  (property "Reference" "J5" (at 172.72 69.215 90) (effects (font (size 1.27 1.27)) (justify left)))
  (property "Value" "Conn_01x02_Pin" (at 176.53 72.3899 90) (effects (font (size 1.27 1.27)) (justify left) (hide yes)))
  (property "Footprint" "Connector_PinHeader_2.54mm:PinHeader_1x02_P2.54mm_Vertical" (at 175.26 70.485 0) (effects (font (size 1.27 1.27)) (hide yes)))
  (property "Datasheet" "~" (at 175.26 70.485 0) (effects (font (size 1.27 1.27)) (hide yes)))
  (property "Description" "Generic connector, single row, 01x02, script generated" (at 175.26 70.485 0) (effects (font (size 1.27 1.27)) (hide yes)))
  (pin "2")
  (pin "1"))
 (sheet_instances
  (path ""
   (page "1"))))
